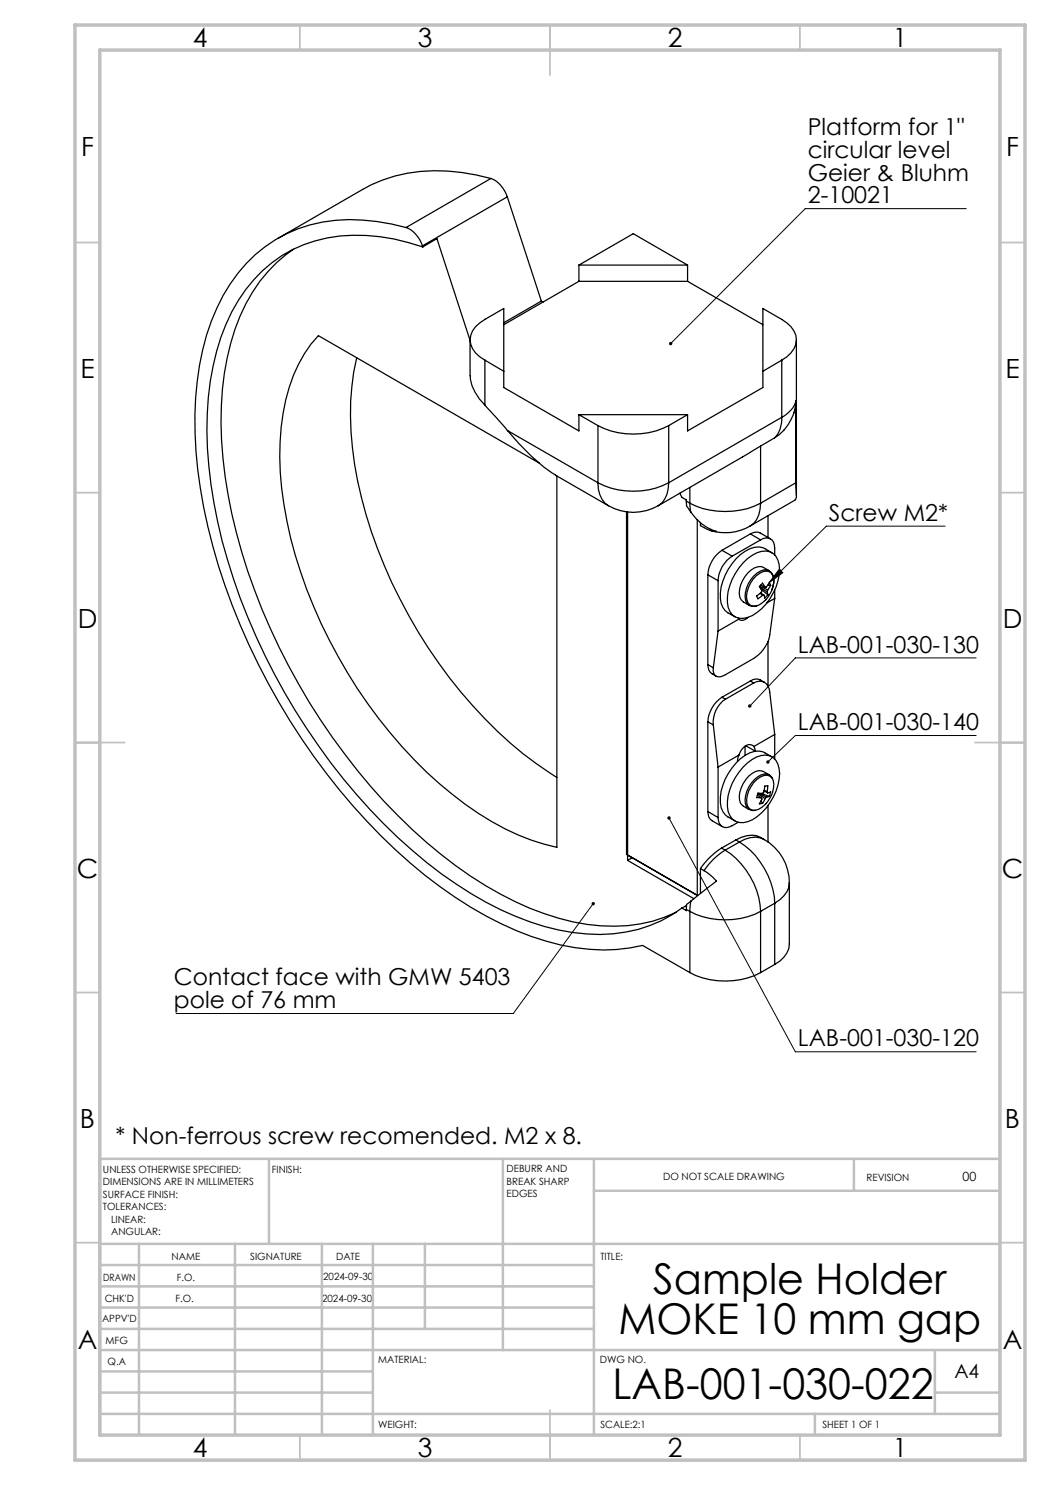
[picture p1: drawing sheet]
<svg xmlns="http://www.w3.org/2000/svg" width="210mm" height="297mm" viewBox="0 0 210 297" stroke-linecap="round" stroke-linejoin="round" font-family="sans-serif">
<g fill="none" stroke="#000" stroke-width=".25">
<path d="M98.2 35.7a34.4 34.4 0 0 0-23.9 1.2l-18.7 10.8M98.2 35.7a5.7 5.7 0 0 1 3.3 3.7M98.2 35.7l-17 9.8M101.5 39.4l-17 9.8M101.5 39.4l6.8 20.8M58.7 49.8a30.5 30.5 0 0 0-11.7 16.1 60.9 60.9 0 0 0-2.4 25.7 115.4 115.4 0 0 0 15.2 45.3 116.9 116.9 0 0 0 31.3 36.2 61.4 61.4 0 0 0 26.3 11.8 29.9 29.9 0 0 0 17.8-2.4M81.2 45.5a34.7 34.7 0 0 0-21.6 .3 28.8 28.8 0 0 0-16.2 15.8 55.5 55.5 0 0 0-4.4 25 110.7 110.7 0 0 0 10.8 42.3 129.2 129.2 0 0 0 35.2 46.2 70.7 70.7 0 0 0 27.2 13.9 35.5 35.5 0 0 0 16.3 .1l9.5 5.4M81.2 45.5a5.7 5.7 0 0 1 3.3 3.7M84.5 49.2l.1 .2M84.6 49.4a35.8 35.8 0 0 0-21.6-1.2 27 27 0 0 0-16.6 14.2 51.9 51.9 0 0 0-5 23.8 103.8 103.8 0 0 0 9.8 41.1 123.2 123.2 0 0 0 34.1 45.2 66.4 66.4 0 0 0 26.5 13.5 30.7 30.7 0 0 0 22.6-3l2-1.4M84.6 49.4l2.8-1.7 6.6 20.4M115.8 56.3l-15 8.6"/>
<path d="M115.8 56.3h21.7M115.8 53v3.3M115.8 53l10.8-6.3 10.9 6.3M115.8 53h21.7M137.5 56.3l15.1 8.6M137.5 53v3.3M71.3 71.5a59 59 0 0 0 1 28 98.9 98.9 0 0 0 32.3 51.2l6.8 4.8M94 68v7.2M94.1 75.2a8.2 8.2 0 0 0 2.9 5.8M97 72a4.5 4.5 0 0 1-2.8-4.9 5.3 5.3 0 0 1 2.8-3.2l3.8-2.2v15.8l15 8.7v-3.3M97 72v9M97 72l3.8 2.3"/>
<path d="M108.3 60.2l-7.5 4.4M108.3 60.2l.3 .2M156.4 72a4.6 4.6 0 0 0 2.8-4.9 5.7 5.7 0 0 0-2.8-3.2l-3.8-2.2v15.8l-15.1 8.7v-3.3M156.4 72l-3.8 2.3M156.4 72v11.5M159.3 68v31.1M97 81l4.5 5.1M101.5 86.1a41.1 41.1 0 0 0 9.6 8.9M101.5 86.1l18.1 10.5M107.9 92.6l-44.2-25.5a28.6 28.6 0 0 0-7.1 15.6 61.7 61.7 0 0 0 1.5 25 99.7 99.7 0 0 0 29.8 49 55.5 55.5 0 0 0 20.9 12.1l2.6 .7v-74.3M111.1 95l10.6 6.1M115.8 82.9h21.7"/>
<path d="M115.8 82.9l3.8 2.2M119.6 85.1a15.6 15.6 0 0 0 14.1 0M119.6 96.6a15.6 15.6 0 0 0 14.1 0M119.6 96.6a5.2 5.2 0 0 0 2.1 4.5M119.6 85.1v11.5M133.7 96.6a5.2 5.2 0 0 1-2 4.5M133.7 85.1v11.5M136 98.6l.4 .9 .9 .5v.2M137.5 82.9l-3.8 2.2M138 97.5v3.1M152.1 89.2l-20.4 11.9M152.1 89.2v11.4"/>
<path d="M154.9 87.6l-2.8 1.6M156.4 83.5a5.4 5.4 0 0 1-1.5 4.1M156.4 83.5l-22.7 13.1M159.2 80.2a9.4 9.4 0 0 1-4.3 7.4M159.2 96.6l.1 2.9-.3 .5-9 5.2M159.2 80.2a5.5 5.5 0 0 1-2.8 3.3M159.2 80.2v16.4M159.2 96.6l-7.1 4M121.7 101.1a10 10 0 0 0 10 0M125.3 102.4v68.5l14.2 8.2v-75.1M125.5 102.4v69.7M137.3 100.2v.9l.9 1.3"/>
<path d="M137.3 100.2l.7 .4M138 100.6a15.9 15.9 0 0 0 14.1 0M138 100.6l.2 1.8M138.2 102.4a9.4 9.4 0 0 0 5.1 3.9 5.4 5.4 0 0 1-3.2-1.2v-.6M141.6 115v17.9M141.6 115l2 1.1M143.6 116.1v10.1M144.4 110.1a6.4 6.4 0 0 0-2.8 4.9M144.4 110.1l2 1.1M146.4 111.2a6.2 6.2 0 0 0-2.8 4.9M148.6 112.6a5.5 5.5 0 0 1 5.4-2.3 4 4 0 0 1 1.8 4.8 11 11 0 0 1-6.3 8.4 2.93 2.93 0 0 1-4-3 11.2 11.2 0 0 1 3.1-7.9zM150 105.2a9.7 9.7 0 0 1-7.9 .9"/>
<path d="M150.1 106.8a2.03 2.03 0 0 1 1.9-.2l2.1 1.2M150.1 106.8l2 1.2M150.1 106.8l-5.7 3.3M151.3 115.1a2.52 2.52 0 0 1 2.6-.8 2.89 2.89 0 0 1 .5 3.6l-.1 .3a5.2 5.2 0 0 1-3.2 3 1.66 1.66 0 0 1-1.8-2 6.5 6.5 0 0 1 2-4.1zM151.9 117.3l1.6 .7M152 117.4l1.4 1M152 118.7l.5 .4M152.1 118.6l.7 .4M152.1 108a1.72 1.72 0 0 1 2-.2 1.72 1.72 0 0 1 .8 1.8v1.4M152.1 100.6a5.2 5.2 0 0 1-2.1 4.6M152.1 108l-5.7 3.2M152.2 117l.8 .4"/>
<path d="M152.2 117.9l1.4 1.1M152.8 119l-.3 .1M153 117.4l-.5-.8-.2 .3a.49 .49 0 0 0-.1 .8 .36 .36 0 0 1 .1 .6l-.4 .4a.55 .55 0 0 0-.5 .8l.2 .3 .9-.7M153.4 118.4l.2 .6M153.5 118l-.1 .4M153.5 117l.6 .1M153.6 119l-.7 .6-.1-.6M153.6 103.1v4.4M153.8 114.2a3 3 0 0 1 .5 3.8M153.8 114.1a3.3 3.3 0 0 0-3.7 1.9 4.8 4.8 0 0 0-.7 4.6l.4 .5M153.8 114.2a2.74 2.74 0 0 0-4.2 .3 5.6 5.6 0 0 0-1.6 4.9 3 3 0 0 0 1.8 1.7M154.1 117.1l-.6 .9"/>
<path d="M154.1 117.1l-.3-.6-.5 .9h-.3M154.4 110.6a4 4 0 0 0-5.4-.4 10.9 10.9 0 0 0-4.8 10.4 4 4 0 0 0 2.8 2.8M154.9 119.7l-.9 7.3a7.2 7.2 0 0 1-3.3 4.7l-5.6 3.2a1.67 1.67 0 0 1-2.2 .1l-.3-.9 .1-.5M154.9 118v1.7M154.9 119.7l-1.5 .9M141.6 132.9a2.19 2.19 0 0 0 1.6 2.3M141.6 132.9l1.1 .7M143.6 126.2l-.9 7.4M144.4 139.4a6.4 6.4 0 0 0-2.8 5M144.4 139.4l.7 .4M145.1 139.8a5.5 5.5 0 0 0-2.4 5.2M147.7 123.6l.1 .2"/>
<path d="M147.8 123.8l-4.2 2.4M149.6 123.5l-.9 .5a.8 .8 0 0 1-.9-.2M149.8 121.1l.8 .2 .6-.1M150.1 136.2a2.16 2.16 0 0 1 2.8 .3M150.1 136.2l.6 .4M150.1 136.2l-5.7 3.2M150.7 136.6a2.05 2.05 0 0 1 2.2-.1 2.05 2.05 0 0 1 1.1 2l.9 8.4M150.7 136.6l-5.6 3.2M153.6 128.3v8.9M141.6 144.4l1.1 .6M141.6 144.4v17.9M142.7 145l.9 8.4"/>
<path d="M143.6 153.4v10.1M147.8 151l-.3 1.3M147.8 151l-4.2 2.4M148.6 153.4a5.5 5.5 0 0 1 5.4-2.2 4 4 0 0 1 1.8 4.7 11.1 11.1 0 0 1-6.3 8.5 2.94 2.94 0 0 1-4-3.1 11 11 0 0 1 3.1-7.9zM149 149.2v1.9M149.2 149.2l1.8 1M150.8 149.3a1.52 1.52 0 0 0-2.4 .5l-.6 1.2M150.8 149.3l.2 .9M151 150.2h.1M151.4 155.9a2.12 2.12 0 0 1 3-.3 4.3 4.3 0 0 1-.4 4.1 4.7 4.7 0 0 1-3 2.4 1.45 1.45 0 0 1-1.6-1.4 5.7 5.7 0 0 1 2-4.8zM151.5 159l.8 .6M151.6 158.7l1.4 1"/>
<path d="M151.8 158.6l1.5 .9M152.2 158.7l1.6 .6M152.3 159.6l.1 .2-.5 1 .6-.1M152.8 158.1l.6 .2M152.8 158.2l.7 .4M153 159.7l-.5 1M153.3 159.5l-.3 .2M153.4 158.3l.1-.9a.25 .25 0 0 0-.1-.2 .25 .25 0 0 0-.3 0h-.2v.5a.88 .88 0 0 1-.3 .9 .88 .88 0 0 1-1 0l-.1 .4a.32 .32 0 0 0-.1 .4 .32 .32 0 0 0 .4 .2h.5M153.4 158.3l.1 .3M153.5 158.6l.6-.2-.3 .9M153.8 155a2.65 2.65 0 0 0-4 .2 6 6 0 0 0-1.9 4.9 2.7 2.7 0 0 0 1.9 1.8 1.97 1.97 0 0 1-.8-1.9 5.6 5.6 0 0 1 3.9-5.2 1.6 1.6 0 0 1 1.5 .8M153.8 159.3l-.5 .2"/>
<path d="M154.4 151.4a4 4 0 0 0-5.4-.3 10.9 10.9 0 0 0-4.8 10.4 4 4 0 0 0 2.8 2.7M154.9 146.9l-4.1 2.4M154.9 146.9v4.9M125.5 172.1l13.3 7.6M125.7 171.1l1 .6M126.4 171.6l-.9 .5M140.1 173.7v5M140.1 173.7l.7 .4M140.8 174.1l1.3 .9 1.2 1.2-5.1 4M141.6 162.3a1.94 1.94 0 0 0 .8 1.8l2 1.2M141.6 162.3l2 1.2M143.6 163.5a1.72 1.72 0 0 0 .9 1.8 1.72 1.72 0 0 0 1.9-.2l1.2-.6"/>
<path d="M144.3 169.6a14.5 14.5 0 0 0-4.2 4.1M144.3 169.6l.7 .4M145 170a13.4 13.4 0 0 0-4.2 4.1M145 170a15.7 15.7 0 0 1 7.1 12.3M147.2 168l.7 .4M147.2 168l-2.9 1.6M147.9 168.4a15.7 15.7 0 0 1 7 12.3M147.9 168.4l-2.9 1.6M149.8 161.9l.6 .2h.5M152.2 160.2l.3 .5M152.9 167.9a9.9 9.9 0 0 1 5 8.7M152.9 167.9a4.8 4.8 0 0 0-5.7 .1"/>
<path d="M152.9 167.9a4.6 4.6 0 0 0-5 .5M153.6 161.1v7.3M157.9 176.6v12.2a4.8 4.8 0 0 1-3 4.1M157.9 176.6a4.8 4.8 0 0 1-3 4.1M136.4 181.6l.9 .5v-.2M137.3 181.9l.7 .4M137.3 181.1l-.9 .5M138 182.3a15.6 15.6 0 0 0 14.1 0M138 194.5a15.6 15.6 0 0 0 14.1 0M138 182.3v12.2M138.2 180.2l-.2 2.1M138.2 180.2l-.9 .7v1"/>
<path d="M152.1 182.3v12.2M154.9 180.7v12.2M154.9 180.7l-2.8 1.6M154.9 192.9l-2.8 1.6"/>
</g>
<path d="M193.3 41.7h-32.3l-26.9 27M155.9 113.8l.7 .7-2.8 2zM189 105.2h-23.7l-11.5 11.3M195.2 131.6h-36.1l-9.1 9.6M195.2 147.1h-36.1l-5.5 5.3M133.8 163.6l25.3 46.8h36.1M118.6 180.7l-15.9 22h-67.5" fill="none" stroke="#000" stroke-width=".2"/>
<g fill="none" stroke="#c0c0c0" stroke-width=".35">
<path d="M60 5v5M110 5v10M160 5v5M15 48.5h5M200 48.5h5M15 98.5h5M200 98.5h5M15 148.5h10M195 148.5h10M15 198.5h5M200 198.5h5M15 248.5h5"/>
<path d="M200 248.5h5M60 287v5M110 282v10M160 287v5"/>
</g>
<g fill="none" stroke="#c0c0c0" stroke-width=".5">
<path d="M53.8 231.8v17M100.6 231.8v38.2M118.8 231.8v55.2M118.8 238.2h81.2M170.8 231.8v6.4M200 231.8h-180v55.2M20 248.8h180M20 257.3h98.8M20 253h98.8M27.8 248.8v38.2M47 248.8v38.2M64.4 248.8v38.2"/>
<path d="M74.6 248.8v38.2M85 248.8v17M20 265.8h98.8M20 261.5h98.8M20 278.5h54.6M20 274.3h54.6M20 270h180M187 278.5h13M187 270v12.8M20 282.8h180M163 282.8v4.2"/>
</g>
<path d="M15 5h190v287h-190zM20 10h180v277h-180z" fill="none" stroke="#c0c0c0" stroke-width=".7"/>
<path d="M149.7 141v.5l.3-.3-.3 .3a.34 .34 0 0 0 .5-.1 .34 .34 0 0 0 0-.5 .34 .34 0 0 0-.5 .1zM153.3 152.2v.4l.3-.2-.3 .2a.34 .34 0 0 0 .5 .1 .34 .34 0 0 0 0-.5 .34 .34 0 0 0-.5 0zM155.9 113.8l.7 .7-2.8 2zM133.9 68.5v.5l.2-.3-.2 .3a.34 .34 0 0 0 .5 0 .34 .34 0 0 0 0-.5 .34 .34 0 0 0-.5 0zM118.4 180.5a.34 .34 0 0 0 0 .5 .34 .34 0 0 0 .5 0 .34 .34 0 0 0 0-.5l-.3 .2 .2-.3zM133.6 163.4a.33 .33 0 0 0 .2 .5 .33 .33 0 0 0 .4-.4 .33 .33 0 0 0-.6-.2l.2 .3z" fill="#000"/>
<g font-size="8.5">
<text x="130.7" y="258.8">Sample Holder</text>
<text x="123.7" y="266.9">MOKE 10 mm gap</text>
<text x="122.5" y="279.7">LAB-001-030-022</text>
</g>
<g font-size="5.3">
<text x="38.5" y="9.5">4</text>
<text x="83.5" y="9.5">3</text>
<text x="133.6" y="9.5">2</text>
<text x="178.6" y="9.5">1</text>
<text x="16.2" y="31.3">F</text>
<text x="201.2" y="31.3">F</text>
<text x="16.1" y="75.5">E</text>
<text x="201.1" y="75.5">E</text>
<text x="15.5" y="125.5">D</text>
<text x="200.5" y="125.5">D</text>
<text x="15.4" y="175.5">C</text>
<text x="200.4" y="175.5">C</text>
<text x="16" y="225.5">B</text>
<text x="201" y="225.5">B</text>
<text x="15.5" y="269.8">A</text>
<text x="200.5" y="269.8">A</text>
<text x="38.5" y="291.5">4</text>
<text x="83.5" y="291.5">3</text>
<text x="133.6" y="291.5">2</text>
<text x="178.6" y="291.5">1</text>
</g>
<g font-size="4.7">
<text x="161.6" y="27.1">Platform for 1&quot;</text>
<text x="161.6" y="31.6">circular level</text>
<text x="161.6" y="36.1">Geier &amp; Bluhm</text>
<text x="161.6" y="40.7">2-10021</text>
<text x="165.8" y="104.2">Screw M2*</text>
<text x="159.6" y="130.5">LAB-001-030-130</text>
<text x="159.6" y="146">LAB-001-030-140</text>
<text x="34.8" y="197.1">Contact face with GMW 5403</text>
<text x="34.8" y="201.6">pole of 76 mm</text>
<text x="159.6" y="209.3">LAB-001-030-120</text>
<text x="23.1" y="228.7">* Non-ferrous screw recomended. M2 x 8.</text>
</g>
<text font-size="3.9" x="190.9" y="275.5">A4</text>
<text font-size="2.5" x="192.5" y="236.1">00</text>
<g font-size="2">
<text x="20.6" y="234.6">UNLESS OTHERWISE SPECIFIED:</text>
<text x="20.6" y="237.1">DIMENSIONS ARE IN MILLIMETERS</text>
<text x="20.6" y="239.6">SURFACE FINISH:</text>
<text x="54.4" y="234.6">FINISH:</text>
<text x="101.3" y="234.5">DEBURR AND</text>
<text x="101.3" y="237">BREAK SHARP</text>
<text x="101.3" y="239.5">EDGES</text>
<text x="132.6" y="236">DO NOT SCALE DRAWING</text>
<text x="173.3" y="236.2">REVISION</text>
<text x="20.6" y="242.1">TOLERANCES:</text>
<text x="22.2" y="244.6">LINEAR:</text>
<text x="22.2" y="247.1">ANGULAR:</text>
<text x="34.3" y="252">NAME</text>
<text x="50" y="251.9">SIGNATURE</text>
<text x="67.2" y="251.9">DATE</text>
<text x="120.1" y="251.9">TITLE:</text>
<text x="20.6" y="256.1">DRAWN</text>
<text x="35.3" y="256.1">F.O.</text>
<text x="64.6" y="255.9">2024-09-30</text>
<text x="20.9" y="260.3">CHK'D</text>
<text x="35.1" y="260.3">F.O.</text>
<text x="64.4" y="260.3">2024-09-30</text>
<text x="20.4" y="264.4">APPV'D</text>
<text x="21.1" y="268.8">MFG</text>
<text x="21.5" y="273">Q.A</text>
<text x="75.6" y="272.5">MATERIAL:</text>
<text x="120" y="272.5">DWG NO.</text>
<text x="75.6" y="285.5">WEIGHT:</text>
<text x="120.1" y="285.6">SCALE:2:1</text>
<text x="164.5" y="285.6">SHEET 1 OF 1</text>
</g>
</svg>
